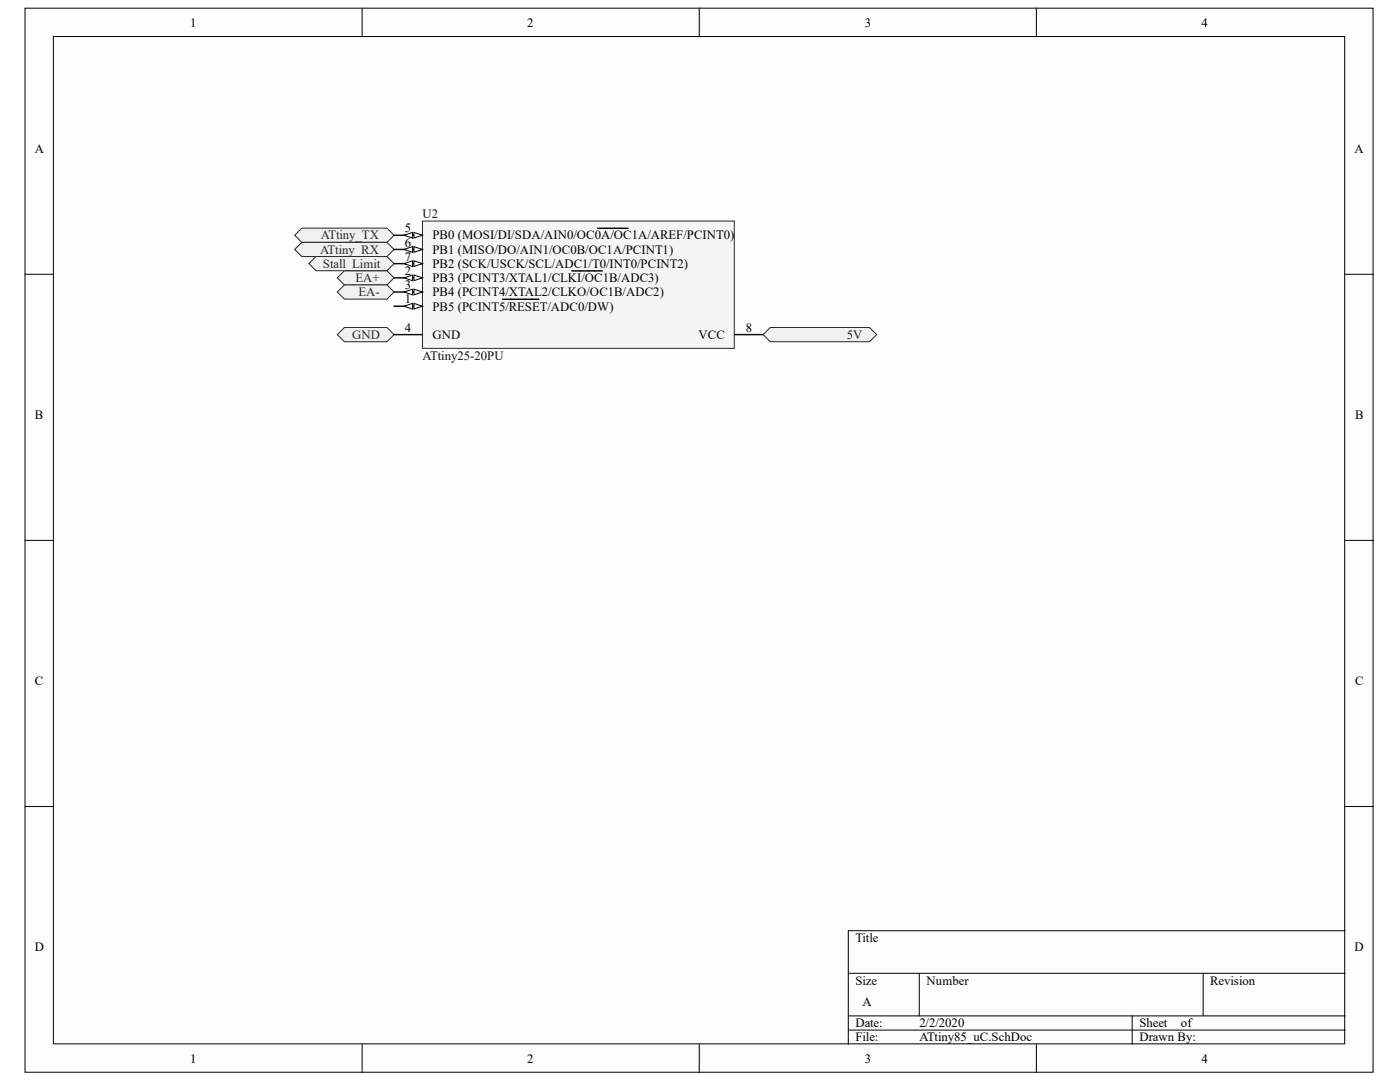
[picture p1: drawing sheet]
<svg xmlns="http://www.w3.org/2000/svg" width="279mm" height="216mm" viewBox="0 0 279 216" stroke-linecap="round" stroke-linejoin="round" font-family="sans-serif">
<g fill="#fcfcfc" stroke="#000" stroke-width=".2">
<path d="M5 1.6h269v212.4h-269z"/>
<path d="M10.7 7.3h257.7v201h-257.7z"/>
</g>
<g fill="none" stroke="#000" stroke-width=".2">
<path d="M72.3 1.6v5.7M139.6 1.6v5.7M206.8 1.6v5.7M5 54.7h5.7M268.4 54.7h5.7M5 107.8h5.7M268.4 107.8h5.7M5 160.9h5.7M268.4 160.9h5.7M169.3 194.2h99.1M183.5 194.2v8.5M240.1 194.2v8.5"/>
<path d="M268.4 185.7h-99.1v22.7M72.3 208.4v5.6M139.6 208.4v5.6M169.3 202.7h99.1M169.3 205.5h99.1M206.8 208.4v5.6M226 202.7v5.7"/>
</g>
<g fill="#f0f0f0" stroke="#262626" stroke-width=".2">
<path d="M152.3 66.8l1.4-1.4h19.8l1.5 1.4-1.5 1.4h-19.8z" fill-rule="evenodd"/>
<path d="M67.3 66.8l1.4-1.4h8.5l1.4 1.4-1.4 1.4h-8.5z" fill-rule="evenodd"/>
</g>
<path d="M84.3 44.1h62.2v25.4h-62.2z" fill="#f5f5f5" stroke="#262626" stroke-width=".2"/>
<path d="M78.6 61.1h5.7" fill="none" stroke="#000" stroke-width=".28"/>
<g fill="#fcfcfc" stroke="#000" stroke-width=".2">
<path d="M82.6 60.5l1.7 .6-1.7 .6z"/>
<path d="M80.6 61.1l1.7-.6v1.2z"/>
</g>
<path d="M78.6 55.4h5.7M100.3 59.7h7.2" fill="none" stroke="#000" stroke-width=".28"/>
<g fill="#fcfcfc" stroke="#000" stroke-width=".2">
<path d="M82.6 54.9l1.7 .5-1.7 .6z"/>
<path d="M80.6 55.4l1.7-.5v1.1z"/>
</g>
<path d="M78.6 58.3h5.7M114.1 54.1h6.1" fill="none" stroke="#000" stroke-width=".28"/>
<g fill="#fcfcfc" stroke="#000" stroke-width=".2">
<path d="M82.6 57.7l1.7 .6-1.7 .5z"/>
<path d="M80.6 58.3l1.7-.6v1.1z"/>
</g>
<path d="M78.6 46.9h5.7M78.6 66.8h5.7" fill="none" stroke="#000" stroke-width=".28"/>
<g fill="#fcfcfc" stroke="#000" stroke-width=".2">
<path d="M82.6 46.4l1.7 .5-1.7 .6z"/>
<path d="M80.6 46.9l1.7-.5v1.1z"/>
</g>
<path d="M78.6 49.8h5.7M119.3 45.6h6.1" fill="none" stroke="#000" stroke-width=".28"/>
<g fill="#fcfcfc" stroke="#000" stroke-width=".2">
<path d="M82.6 49.2l1.7 .6-1.7 .5z"/>
<path d="M80.6 49.8l1.7-.6v1.1z"/>
</g>
<path d="M78.6 52.6h5.7" fill="none" stroke="#000" stroke-width=".28"/>
<g fill="#fcfcfc" stroke="#000" stroke-width=".2">
<path d="M82.6 52l1.7 .6-1.7 .6z"/>
<path d="M80.6 52.6l1.7-.6v1.2z"/>
</g>
<path d="M146.6 66.8h5.7" fill="none" stroke="#000" stroke-width=".28"/>
<g fill="#f0f0f0" stroke="#262626" stroke-width=".2">
<path d="M67.3 55.4l1.4-1.4h8.5l1.4 1.4-1.4 1.5h-8.5z" fill-rule="evenodd"/>
<path d="M67.3 58.3l1.4-1.4h8.5l1.4 1.4-1.4 1.4h-8.5z" fill-rule="evenodd"/>
<path d="M58.8 46.9l1.4-1.4h17l1.4 1.4-1.4 1.5h-17z" fill-rule="evenodd"/>
<path d="M58.8 49.8l1.4-1.4h17l1.4 1.4-1.4 1.4h-17z" fill-rule="evenodd"/>
<path d="M61.6 52.6l1.5-1.4h14.1l1.4 1.4-1.4 1.4h-14.1z" fill-rule="evenodd"/>
</g>
<g font-size="2.5">
<text x="38" y="5.3">1</text>
<text x="105.2" y="5.3">2</text>
<text x="172.6" y="5.3">3</text>
<text x="239.8" y="5.3">4</text>
<text x="6.9" y="30.4">A</text>
<text x="270.4" y="30.4">A</text>
<text x="80.8" y="46.3">5</text>
<text x="86.3" y="47.8">PB0 (MOSI/DI/SDA/AIN0/OC0A/OC1A/AREF/PCINT0)</text>
<text x="80.8" y="49.2">6</text>
<text x="80.8" y="52">7</text>
<text x="86.3" y="50.7">PB1 (MISO/DO/AIN1/OC0B/OC1A/PCINT1)</text>
<text x="86.3" y="53.5">PB2 (SCK/USCK/SCL/ADC1/T0/INT0/PCINT2)</text>
<text x="80.8" y="54.9">2</text>
<text x="80.8" y="57.7">3</text>
<text x="86.3" y="56.3">PB3 (PCINT3/XTAL1/CLKI/OC1B/ADC3)</text>
<text x="86.3" y="59.1">PB4 (PCINT4/XTAL2/CLKO/OC1B/ADC2)</text>
<text x="80.8" y="60.6">1</text>
<text x="86.3" y="62">PB5 (PCINT5/RESET/ADC0/DW)</text>
<text x="80.8" y="66.2">4</text>
<text x="86.3" y="67.7">GND</text>
<text x="139.4" y="67.7">VCC</text>
<text x="148.9" y="66.2">8</text>
<text x="6.9" y="83.6">B</text>
<text x="270.4" y="83.6">B</text>
<text x="6.9" y="136.7">C</text>
<text x="270.4" y="136.7">C</text>
<text x="6.9" y="189.8">D</text>
<text x="170.7" y="188">Title</text>
<text x="270.4" y="189.8">D</text>
<text x="170.7" y="196.5">Size</text>
<text x="184.9" y="196.5">Number</text>
<text x="241.5" y="196.5">Revision</text>
<text x="172.1" y="200.8">A</text>
<text x="170.7" y="205">Date:</text>
<text x="170.7" y="207.8">File:</text>
<text x="183.5" y="205">2/2/2020</text>
<text x="183.5" y="207.8">ATtiny85_uC.SchDoc</text>
<text x="227.4" y="205">Sheet</text>
<text x="227.4" y="207.8">Drawn By:</text>
<text x="235.7" y="205">of</text>
<text x="38" y="212.1">1</text>
<text x="105.2" y="212.1">2</text>
<text x="172.6" y="212.1">3</text>
<text x="239.8" y="212.1">4</text>
</g>
<g font-size="2.5" fill="#262626">
<text x="64" y="47.8">ATtiny_TX</text>
<text x="63.9" y="50.7">ATtiny_RX</text>
<text x="64.5" y="53.5">Stall_Limit</text>
<text x="71" y="56.3">EA+</text>
<text x="71.6" y="59.1">EA-</text>
<text x="70.3" y="67.7">GND</text>
<text x="169" y="67.7">5V</text>
</g>
<g font-size="2.5" fill="#0e0e0e">
<text x="84.3" y="43.6">U2</text>
<text x="84.3" y="71.9">ATtiny25-20PU</text>
</g>
</svg>
